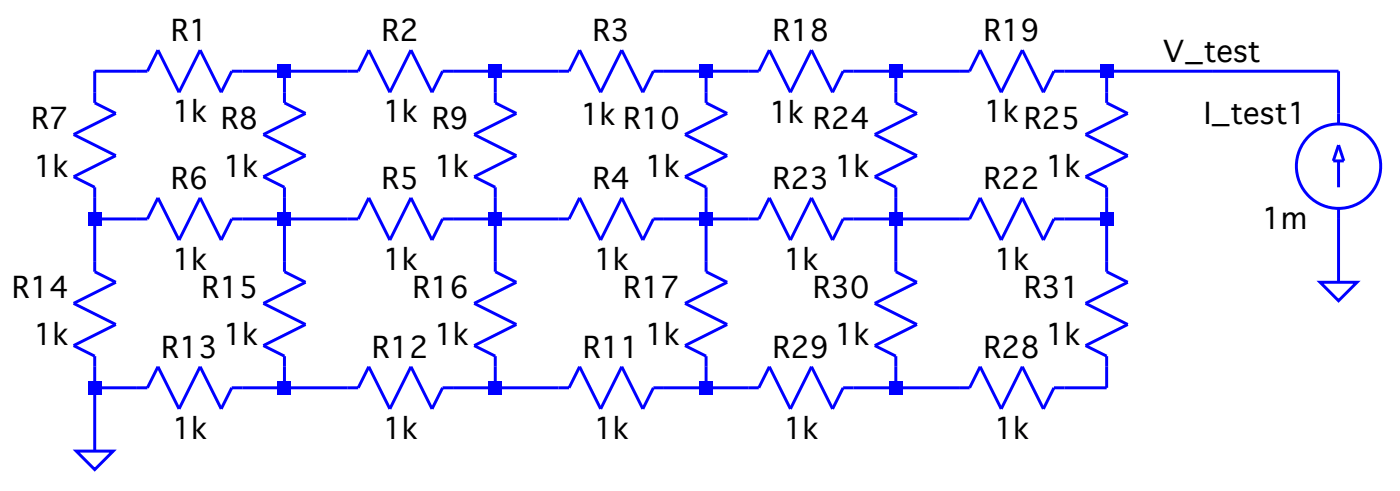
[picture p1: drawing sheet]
Version 4
SHEET 1 964 680
WIRE -128 48 -160 48
WIRE -16 48 -48 48
WIRE 32 48 -16 48
WIRE 144 48 112 48
WIRE 192 48 144 48
WIRE 304 48 272 48
WIRE 336 48 304 48
WIRE 448 48 416 48
WIRE 496 48 448 48
WIRE 608 48 576 48
WIRE 688 48 608 48
WIRE 784 48 688 48
WIRE -160 64 -160 48
WIRE -16 64 -16 48
WIRE 144 64 144 48
WIRE 304 64 304 48
WIRE 448 64 448 48
WIRE 608 64 608 48
WIRE 784 80 784 48
WIRE -160 160 -160 144
WIRE -128 160 -160 160
WIRE -16 160 -16 144
WIRE -16 160 -48 160
WIRE 32 160 -16 160
WIRE 144 160 144 144
WIRE 144 160 112 160
WIRE 192 160 144 160
WIRE 304 160 304 144
WIRE 304 160 272 160
WIRE 336 160 304 160
WIRE 448 160 448 144
WIRE 448 160 416 160
WIRE 496 160 448 160
WIRE 608 160 608 144
WIRE 608 160 576 160
WIRE -160 192 -160 160
WIRE -16 192 -16 160
WIRE 144 192 144 160
WIRE 304 192 304 160
WIRE 448 192 448 160
WIRE 608 192 608 160
WIRE 784 208 784 160
WIRE -160 288 -160 272
WIRE -128 288 -160 288
WIRE -16 288 -16 272
WIRE -16 288 -48 288
WIRE 32 288 -16 288
WIRE 144 288 144 272
WIRE 144 288 112 288
WIRE 192 288 144 288
WIRE 304 288 304 272
WIRE 304 288 272 288
WIRE 336 288 304 288
WIRE 448 288 448 272
WIRE 448 288 416 288
WIRE 496 288 448 288
WIRE 608 288 608 272
WIRE 608 288 576 288
WIRE -160 336 -160 288
FLAG -160 336 0
FLAG 784 208 0
FLAG 688 48 V_test
SYMBOL res -32 32 R90
WINDOW 0 0 56 VBottom 2
WINDOW 3 32 56 VTop 2
SYMATTR InstName R1
SYMATTR Value 1k
SYMBOL current 784 160 R180
WINDOW 0 24 80 Left 2
WINDOW 3 24 0 Left 2
SYMATTR InstName I_test1
SYMATTR Value 1m
SYMBOL res 128 32 R90
WINDOW 0 0 56 VBottom 2
WINDOW 3 32 56 VTop 2
SYMATTR InstName R2
SYMATTR Value 1k
SYMBOL res 288 32 R90
WINDOW 0 0 56 VBottom 2
WINDOW 3 34 66 VTop 2
SYMATTR InstName R3
SYMATTR Value 1k
SYMBOL res 288 144 R90
WINDOW 0 0 56 VBottom 2
WINDOW 3 32 56 VTop 2
SYMATTR InstName R4
SYMATTR Value 1k
SYMBOL res 128 144 R90
WINDOW 0 0 56 VBottom 2
WINDOW 3 32 56 VTop 2
SYMATTR InstName R5
SYMATTR Value 1k
SYMBOL res -32 144 R90
WINDOW 0 0 56 VBottom 2
WINDOW 3 32 56 VTop 2
SYMATTR InstName R6
SYMATTR Value 1k
SYMBOL res -144 160 R180
WINDOW 0 36 76 Left 2
WINDOW 3 36 40 Left 2
SYMATTR InstName R7
SYMATTR Value 1k
SYMBOL res 0 160 R180
WINDOW 0 36 76 Left 2
WINDOW 3 36 40 Left 2
SYMATTR InstName R8
SYMATTR Value 1k
SYMBOL res 160 160 R180
WINDOW 0 36 76 Left 2
WINDOW 3 36 40 Left 2
SYMATTR InstName R9
SYMATTR Value 1k
SYMBOL res 320 160 R180
WINDOW 0 36 76 Left 2
WINDOW 3 36 40 Left 2
SYMATTR InstName R10
SYMATTR Value 1k
SYMBOL res 288 272 R90
WINDOW 0 0 56 VBottom 2
WINDOW 3 32 56 VTop 2
SYMATTR InstName R11
SYMATTR Value 1k
SYMBOL res 128 272 R90
WINDOW 0 0 56 VBottom 2
WINDOW 3 32 56 VTop 2
SYMATTR InstName R12
SYMATTR Value 1k
SYMBOL res -32 272 R90
WINDOW 0 0 56 VBottom 2
WINDOW 3 32 56 VTop 2
SYMATTR InstName R13
SYMATTR Value 1k
SYMBOL res -144 288 R180
WINDOW 0 36 76 Left 2
WINDOW 3 36 40 Left 2
SYMATTR InstName R14
SYMATTR Value 1k
SYMBOL res 0 288 R180
WINDOW 0 36 76 Left 2
WINDOW 3 36 40 Left 2
SYMATTR InstName R15
SYMATTR Value 1k
SYMBOL res 160 288 R180
WINDOW 0 36 76 Left 2
WINDOW 3 36 40 Left 2
SYMATTR InstName R16
SYMATTR Value 1k
SYMBOL res 320 288 R180
WINDOW 0 36 76 Left 2
WINDOW 3 36 40 Left 2
SYMATTR InstName R17
SYMATTR Value 1k
SYMBOL res 432 32 R90
WINDOW 0 0 56 VBottom 2
WINDOW 3 33 67 VTop 2
SYMATTR InstName R18
SYMATTR Value 1k
SYMBOL res 592 32 R90
WINDOW 0 0 56 VBottom 2
WINDOW 3 32 64 VTop 2
SYMATTR InstName R19
SYMATTR Value 1k
SYMBOL res 592 144 R90
WINDOW 0 0 56 VBottom 2
WINDOW 3 32 56 VTop 2
SYMATTR InstName R22
SYMATTR Value 1k
SYMBOL res 432 144 R90
WINDOW 0 0 56 VBottom 2
WINDOW 3 32 56 VTop 2
SYMATTR InstName R23
SYMATTR Value 1k
SYMBOL res 464 160 R180
WINDOW 0 36 76 Left 2
WINDOW 3 36 40 Left 2
SYMATTR InstName R24
SYMATTR Value 1k
SYMBOL res 624 160 R180
WINDOW 0 36 76 Left 2
WINDOW 3 36 40 Left 2
SYMATTR InstName R25
SYMATTR Value 1k
SYMBOL res 592 272 R90
WINDOW 0 0 56 VBottom 2
WINDOW 3 32 56 VTop 2
SYMATTR InstName R28
SYMATTR Value 1k
SYMBOL res 432 272 R90
WINDOW 0 0 56 VBottom 2
WINDOW 3 32 56 VTop 2
SYMATTR InstName R29
SYMATTR Value 1k
SYMBOL res 464 288 R180
WINDOW 0 36 76 Left 2
WINDOW 3 36 40 Left 2
SYMATTR InstName R30
SYMATTR Value 1k
SYMBOL res 624 288 R180
WINDOW 0 36 76 Left 2
WINDOW 3 36 40 Left 2
SYMATTR InstName R31
SYMATTR Value 1k
TEXT -160 408 Left 2 !.op
